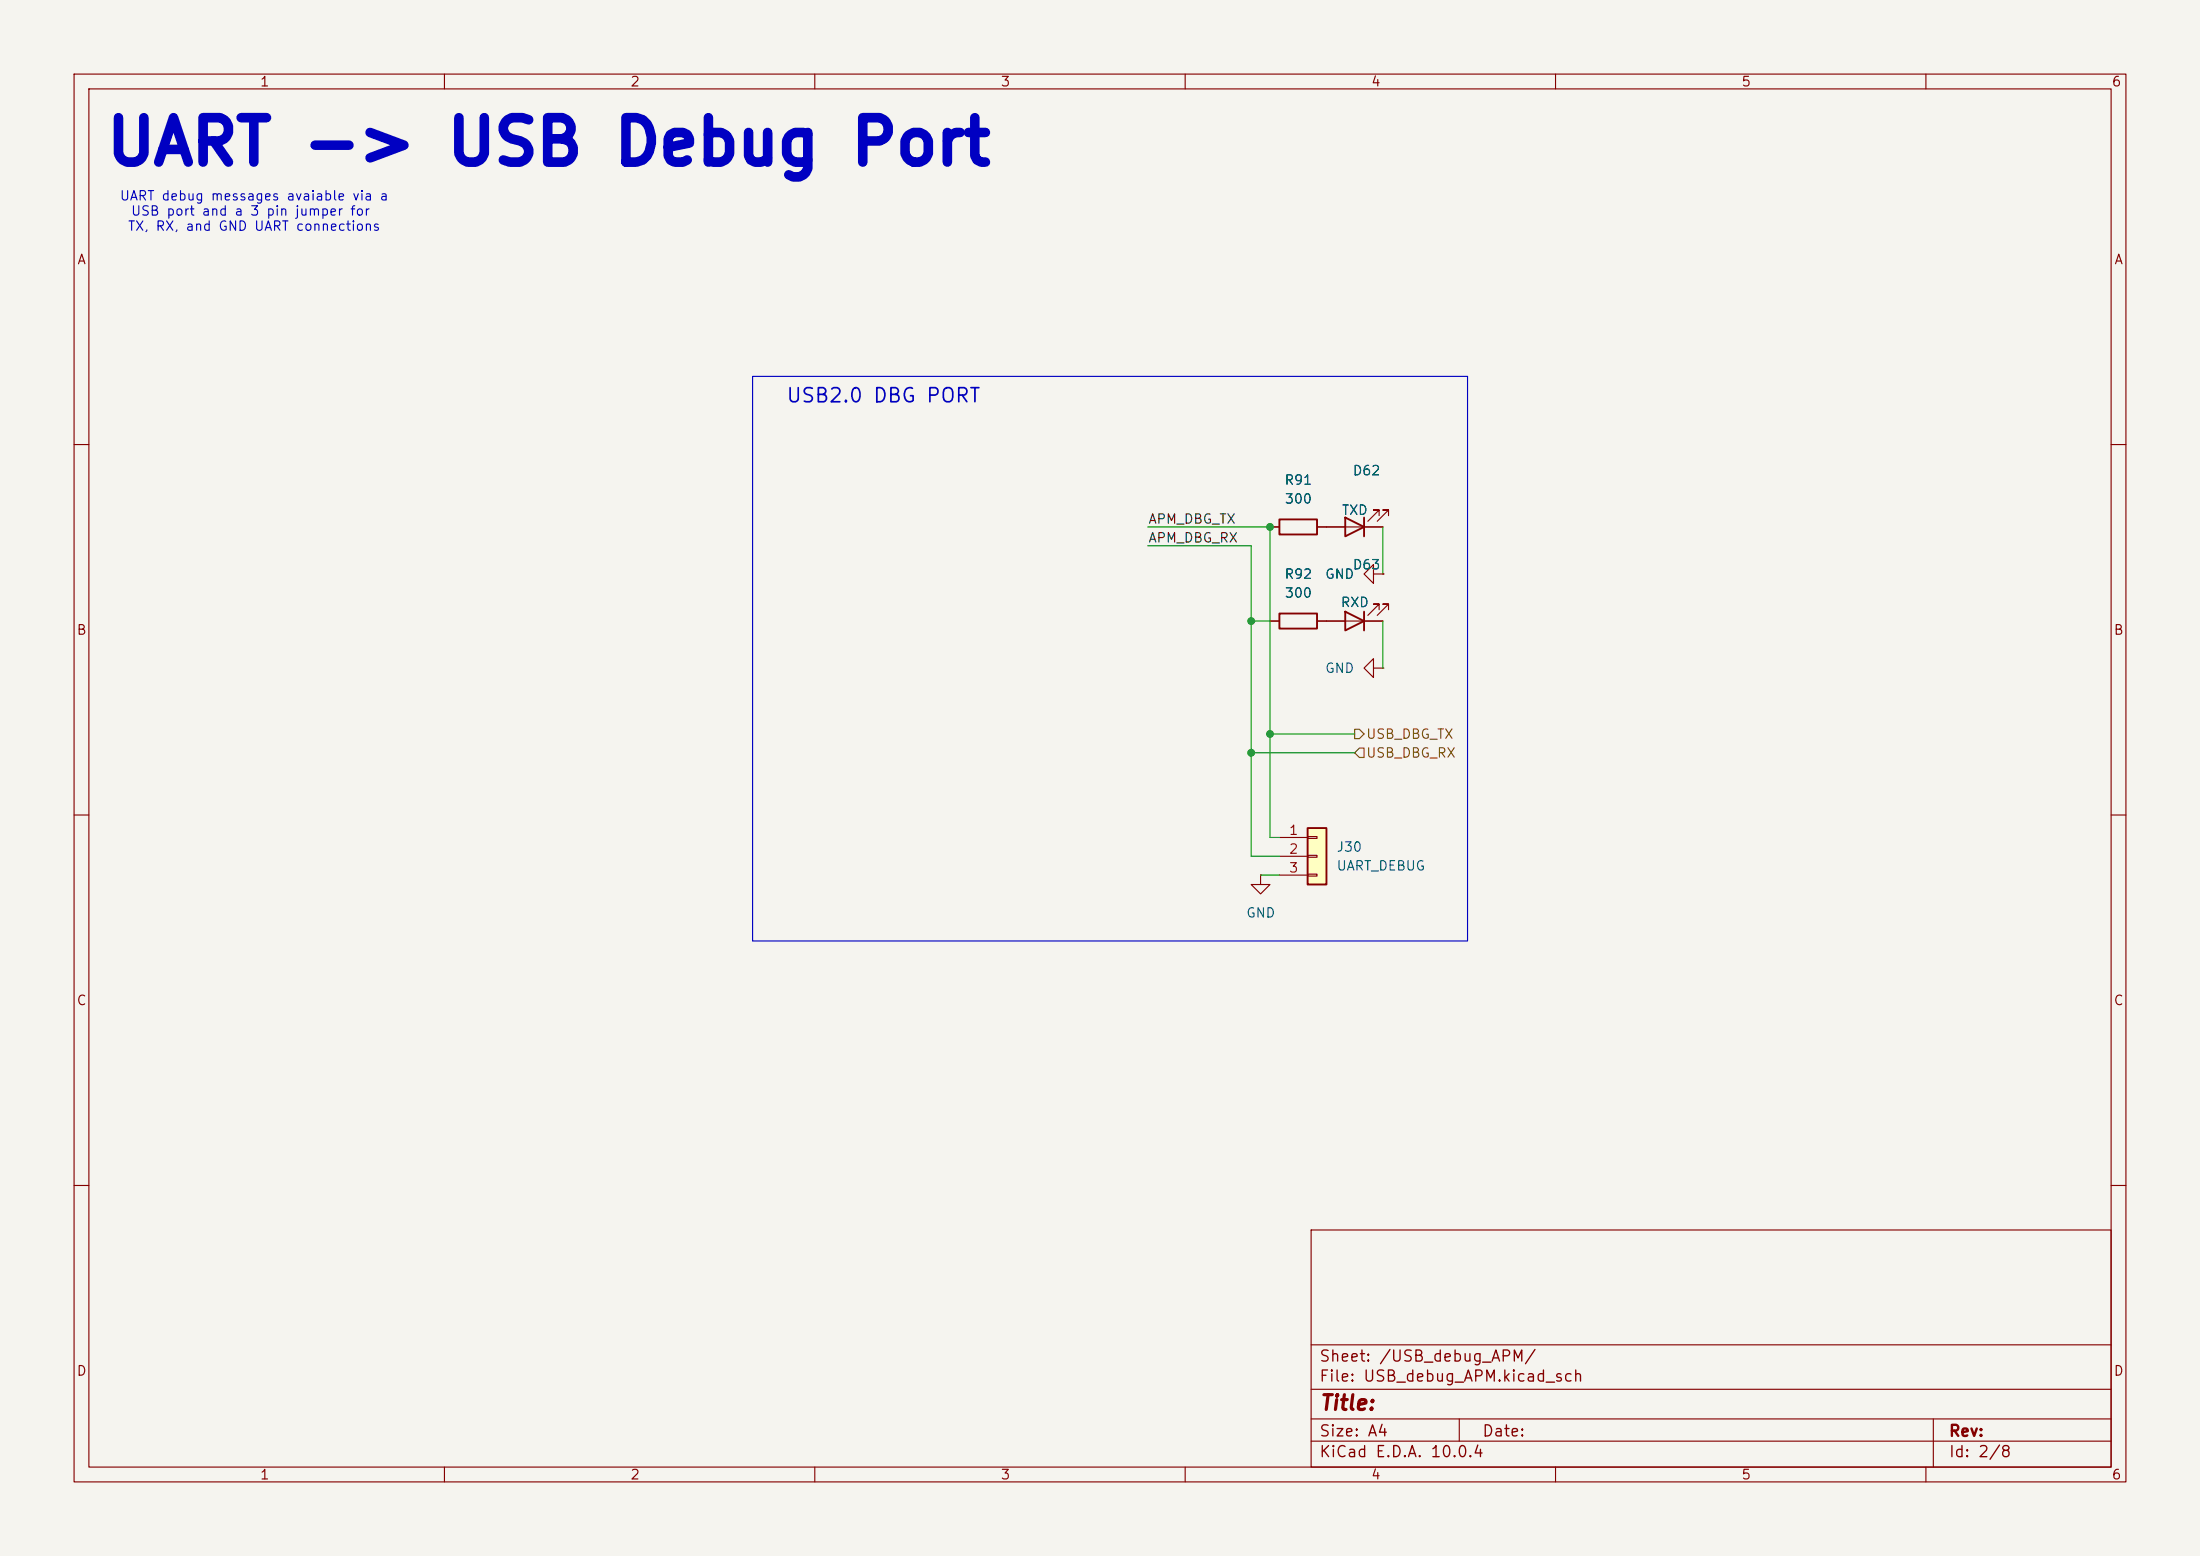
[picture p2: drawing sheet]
(kicad_sch
 (version 20260306)
 (generator "eeschema")
 (generator_version "10.0")
 (paper "A4")
 (lib_symbols
  (symbol "Connector_Generic:Conn_01x03"
   (pin_names
    (offset 1.016) (hide yes)) (exclude_from_sim no) (in_bom yes) (on_board yes)
   (in_pos_files yes)
   (duplicate_pin_numbers_are_jumpers no)
   (property "Reference" "J" (at 0 5.08 0) (show_name no) (do_not_autoplace no) (effects (font (size 1.27 1.27))))
   (property "Value" "Conn_01x03" (at 0 -5.08 0) (show_name no) (do_not_autoplace no) (effects (font (size 1.27 1.27))))
   (property "Footprint" "" (at 0 0 0) (show_name no) (do_not_autoplace no) (hide yes) (effects (font (size 1.27 1.27))))
   (property "Datasheet" "" (at 0 0 0) (show_name no) (do_not_autoplace no) (hide yes) (effects (font (size 1.27 1.27))))
   (property "Description" "Generic connector, single row, 01x03, script generated (kicad-library-utils/schlib/autogen/connector/)" (at 0 0 0) (show_name no) (do_not_autoplace no) (hide yes) (effects (font (size 1.27 1.27))))
   (symbol "Conn_01x03_1_1"
    (rectangle (start -1.27 3.81) (end 1.27 -3.81) (stroke (width 0.254) (type default)) (fill (type background)))
    (rectangle (start -1.27 2.667) (end 0 2.413) (stroke (width 0.1524) (type default)) (fill (type none)))
    (rectangle (start -1.27 0.127) (end 0 -0.127) (stroke (width 0.1524) (type default)) (fill (type none)))
    (rectangle (start -1.27 -2.413) (end 0 -2.667) (stroke (width 0.1524) (type default)) (fill (type none)))
    (pin passive line (at -5.08 2.54 0) (length 3.81) (name "Pin_1" (effects (font (size 1.27 1.27)))) (number "1" (effects (font (size 1.27 1.27)))))
    (pin passive line (at -5.08 0 0) (length 3.81) (name "Pin_2" (effects (font (size 1.27 1.27)))) (number "2" (effects (font (size 1.27 1.27)))))
    (pin passive line (at -5.08 -2.54 0) (length 3.81) (name "Pin_3" (effects (font (size 1.27 1.27)))) (number "3" (effects (font (size 1.27 1.27))))))
   (embedded_fonts no))
  (symbol "Device:LED"
   (pin_numbers (hide yes))
   (pin_names
    (offset 1.016) (hide yes)) (exclude_from_sim no) (in_bom yes) (on_board yes)
   (in_pos_files yes)
   (duplicate_pin_numbers_are_jumpers no)
   (property "Reference" "D" (at 0 2.54 0) (show_name no) (do_not_autoplace no) (effects (font (size 1.27 1.27))))
   (property "Value" "LED" (at 0 -2.54 0) (show_name no) (do_not_autoplace no) (effects (font (size 1.27 1.27))))
   (property "Footprint" "" (at 0 0 0) (show_name no) (do_not_autoplace no) (hide yes) (effects (font (size 1.27 1.27))))
   (property "Datasheet" "" (at 0 0 0) (show_name no) (do_not_autoplace no) (hide yes) (effects (font (size 1.27 1.27))))
   (property "Description" "Light emitting diode" (at 0 0 0) (show_name no) (do_not_autoplace no) (hide yes) (effects (font (size 1.27 1.27))))
   (property "Sim.Pins" "1=K 2=A" (at 0 0 0) (show_name no) (do_not_autoplace no) (hide yes) (effects (font (size 1.27 1.27))))
   (symbol "LED_0_1"
    (polyline (pts (xy -3.048 -0.762) (xy -4.572 -2.286) (xy -3.81 -2.286) (xy -4.572 -2.286) (xy -4.572 -1.524)) (stroke (width 0) (type default)) (fill (type none)))
    (polyline (pts (xy -1.778 -0.762) (xy -3.302 -2.286) (xy -2.54 -2.286) (xy -3.302 -2.286) (xy -3.302 -1.524)) (stroke (width 0) (type default)) (fill (type none)))
    (polyline (pts (xy -1.27 0) (xy 1.27 0)) (stroke (width 0) (type default)) (fill (type none)))
    (polyline (pts (xy -1.27 -1.27) (xy -1.27 1.27)) (stroke (width 0.254) (type default)) (fill (type none)))
    (polyline (pts (xy 1.27 -1.27) (xy 1.27 1.27) (xy -1.27 0) (xy 1.27 -1.27)) (stroke (width 0.254) (type default)) (fill (type none))))
   (symbol "LED_1_1"
    (pin passive line (at -3.81 0 0) (length 2.54) (name "K" (effects (font (size 1.27 1.27)))) (number "1" (effects (font (size 1.27 1.27)))))
    (pin passive line (at 3.81 0 180) (length 2.54) (name "A" (effects (font (size 1.27 1.27)))) (number "2" (effects (font (size 1.27 1.27))))))
   (embedded_fonts no))
  (symbol "Device:R"
   (pin_numbers (hide yes))
   (pin_names
    (offset 0)) (exclude_from_sim no) (in_bom yes) (on_board yes)
   (in_pos_files yes)
   (duplicate_pin_numbers_are_jumpers no)
   (property "Reference" "R" (at 2.032 0 90) (show_name no) (do_not_autoplace no) (effects (font (size 1.27 1.27))))
   (property "Value" "R" (at 0 0 90) (show_name no) (do_not_autoplace no) (effects (font (size 1.27 1.27))))
   (property "Footprint" "" (at -1.778 0 90) (show_name no) (do_not_autoplace no) (hide yes) (effects (font (size 1.27 1.27))))
   (property "Datasheet" "" (at 0 0 0) (show_name no) (do_not_autoplace no) (hide yes) (effects (font (size 1.27 1.27))))
   (property "Description" "Resistor" (at 0 0 0) (show_name no) (do_not_autoplace no) (hide yes) (effects (font (size 1.27 1.27))))
   (symbol "R_0_1"
    (rectangle (start -1.016 -2.54) (end 1.016 2.54) (stroke (width 0.254) (type default)) (fill (type none))))
   (symbol "R_1_1"
    (pin passive line (at 0 3.81 270) (length 1.27) (name "" (effects (font (size 1.27 1.27)))) (number "1" (effects (font (size 1.27 1.27)))))
    (pin passive line (at 0 -3.81 90) (length 1.27) (name "" (effects (font (size 1.27 1.27)))) (number "2" (effects (font (size 1.27 1.27))))))
   (embedded_fonts no))
  (symbol "power:GND"
   (power global)
   (pin_numbers (hide yes))
   (pin_names
    (offset 0) (hide yes)) (exclude_from_sim no) (in_bom yes) (on_board yes)
   (in_pos_files yes)
   (duplicate_pin_numbers_are_jumpers no)
   (property "Reference" "#PWR" (at 0 -6.35 0) (show_name no) (do_not_autoplace no) (hide yes) (effects (font (size 1.27 1.27))))
   (property "Value" "GND" (at 0 -3.81 0) (show_name no) (do_not_autoplace no) (effects (font (size 1.27 1.27))))
   (property "Footprint" "" (at 0 0 0) (show_name no) (do_not_autoplace no) (hide yes) (effects (font (size 1.27 1.27))))
   (property "Datasheet" "" (at 0 0 0) (show_name no) (do_not_autoplace no) (hide yes) (effects (font (size 1.27 1.27))))
   (property "Description" "Power symbol creates a global label with name \"GND\" , ground" (at 0 0 0) (show_name no) (do_not_autoplace no) (hide yes) (effects (font (size 1.27 1.27))))
   (symbol "GND_0_1"
    (polyline (pts (xy 0 0) (xy 0 -1.27) (xy 1.27 -1.27) (xy 0 -2.54) (xy -1.27 -1.27) (xy 0 -1.27)) (stroke (width 0) (type default)) (fill (type none))))
   (symbol "GND_1_1"
    (pin power_in line (at 0 0 270) (length 0) (name "" (effects (font (size 1.27 1.27)))) (number "1" (effects (font (size 1.27 1.27))))))
   (embedded_fonts no)))
 (rectangle
  (start 101.6 50.8)
  (end 198.12 127)
  (stroke (width 0) (type default))
  (fill (type none)))
 (text "UART -> USB Debug Port"
  (exclude_from_sim no)
  (at 13.97 22.86 0)
  (effects (font (size 5.9944 5.9944) (thickness 1.1989)
    (bold yes)) (justify left bottom)))
 (text "USB2.0 DBG PORT"
  (exclude_from_sim no)
  (at 119.126 53.594 0)
  (effects (font (size 1.905 1.905))))
 (text "UART debug messages avaiable via a\nUSB port and a 3 pin jumper for \nTX, RX, and GND UART connections"
  (exclude_from_sim no)
  (at 34.29 28.702 0)
  (effects (font (size 1.27 1.27))))
 (junction
  (at 171.45 99.06)
  (diameter 0)
  (color 0 0 0 0))
 (junction
  (at 168.91 83.82)
  (diameter 0)
  (color 0 0 0 0))
 (junction
  (at 168.91 101.6)
  (diameter 0)
  (color 0 0 0 0))
 (junction
  (at 171.45 71.12)
  (diameter 0)
  (color 0 0 0 0))
 (wire
  (pts (xy 168.91 73.66) (xy 168.91 83.82))
  (stroke (width 0) (type default)))
 (wire
  (pts (xy 186.69 71.12) (xy 186.69 77.47))
  (stroke (width 0) (type default)))
 (wire
  (pts (xy 170.18 118.11) (xy 172.72 118.11))
  (stroke (width 0) (type default)))
 (wire
  (pts (xy 168.91 101.6) (xy 182.88 101.6))
  (stroke (width 0) (type default)))
 (wire
  (pts (xy 171.45 113.03) (xy 172.72 113.03))
  (stroke (width 0) (type default)))
 (wire
  (pts (xy 154.94 71.12) (xy 171.45 71.12))
  (stroke (width 0) (type default)))
 (wire
  (pts (xy 168.91 83.82) (xy 168.91 101.6))
  (stroke (width 0) (type default)))
 (wire
  (pts (xy 168.91 115.57) (xy 172.72 115.57))
  (stroke (width 0) (type default)))
 (wire
  (pts (xy 171.45 99.06) (xy 182.88 99.06))
  (stroke (width 0) (type default)))
 (wire
  (pts (xy 168.91 83.82) (xy 171.45 83.82))
  (stroke (width 0) (type default)))
 (wire
  (pts (xy 168.91 101.6) (xy 168.91 115.57))
  (stroke (width 0) (type default)))
 (wire
  (pts (xy 171.45 71.12) (xy 171.45 99.06))
  (stroke (width 0) (type default)))
 (wire
  (pts (xy 171.45 99.06) (xy 171.45 113.03))
  (stroke (width 0) (type default)))
 (wire
  (pts (xy 186.69 83.82) (xy 186.69 90.17))
  (stroke (width 0) (type default)))
 (wire
  (pts (xy 154.94 73.66) (xy 168.91 73.66))
  (stroke (width 0) (type default)))
 (label "APM_DBG_TX"
  (at 154.94 71.12 0)
  (effects (font (size 1.27 1.27)) (justify left bottom)))
 (label "APM_DBG_RX"
  (at 154.94 73.66 0)
  (effects (font (size 1.27 1.27)) (justify left bottom)))
 (hierarchical_label "USB_DBG_RX"
  (shape input)
  (at 182.88 101.6 0)
  (effects (font (size 1.27 1.27)) (justify left)))
 (hierarchical_label "USB_DBG_TX"
  (shape output)
  (at 182.88 99.06 0)
  (effects (font (size 1.27 1.27)) (justify left)))
 (symbol
  (lib_id "power:GND")
  (at 186.69 90.17 270)
  (mirror x)
  (unit 1)
  (body_style 1)
  (exclude_from_sim no)
  (in_bom yes)
  (on_board yes)
  (in_pos_files yes)
  (dnp no)
  (fields_autoplaced yes)
  (property "Reference" "#PWR0192" (at 180.34 90.17 0) (hide yes) (show_name no) (do_not_autoplace no) (effects (font (size 1.27 1.27))))
  (property "Value" "GND" (at 182.88 90.1699 90) (show_name no) (do_not_autoplace no) (effects (font (size 1.27 1.27)) (justify right)))
  (property "Footprint" "" (at 186.69 90.17 0) (hide yes) (show_name no) (do_not_autoplace no) (effects (font (size 1.27 1.27))))
  (property "Datasheet" "" (at 186.69 90.17 0) (hide yes) (show_name no) (do_not_autoplace no) (effects (font (size 1.27 1.27))))
  (property "Description" "Power symbol creates a global label with name \"GND\" , ground" (at 186.69 90.17 0) (hide yes) (show_name no) (do_not_autoplace no) (effects (font (size 1.27 1.27))))
  (pin "1"))
 (symbol
  (lib_id "Device:R")
  (at 175.26 71.12 90)
  (unit 1)
  (body_style 1)
  (exclude_from_sim no)
  (in_bom yes)
  (on_board yes)
  (in_pos_files yes)
  (dnp no)
  (fields_autoplaced yes)
  (property "Reference" "R91" (at 175.26 64.77 90) (show_name no) (do_not_autoplace no) (effects (font (size 1.27 1.27))))
  (property "Value" "300" (at 175.26 67.31 90) (show_name no) (do_not_autoplace no) (effects (font (size 1.27 1.27))))
  (property "Footprint" "Resistor_SMD:R_0201_0603Metric" (at 175.26 72.898 90) (hide yes) (show_name no) (do_not_autoplace no) (effects (font (size 1.27 1.27))))
  (property "Datasheet" "" (at 175.26 71.12 0) (hide yes) (show_name no) (do_not_autoplace no) (effects (font (size 1.27 1.27))))
  (property "Description" "Resistor" (at 175.26 71.12 0) (hide yes) (show_name no) (do_not_autoplace no) (effects (font (size 1.27 1.27))))
  (property "DigiKey_Part_Number" "311-10.0KCRCT-ND" (at 175.26 71.12 0) (hide yes) (show_name no) (do_not_autoplace no) (effects (font (size 1.27 1.27))))
  (property "Price" "0.0129" (at 175.26 71.12 0) (hide yes) (show_name no) (do_not_autoplace no) (effects (font (size 1.27 1.27))))
  (pin "2")
  (pin "1"))
 (symbol
  (lib_id "power:GND")
  (at 170.18 118.11 0)
  (unit 1)
  (body_style 1)
  (exclude_from_sim no)
  (in_bom yes)
  (on_board yes)
  (in_pos_files yes)
  (dnp no)
  (fields_autoplaced yes)
  (property "Reference" "#PWR0190" (at 170.18 124.46 0) (hide yes) (show_name no) (do_not_autoplace no) (effects (font (size 1.27 1.27))))
  (property "Value" "GND" (at 170.18 123.19 0) (show_name no) (do_not_autoplace no) (effects (font (size 1.27 1.27))))
  (property "Footprint" "" (at 170.18 118.11 0) (hide yes) (show_name no) (do_not_autoplace no) (effects (font (size 1.27 1.27))))
  (property "Datasheet" "" (at 170.18 118.11 0) (hide yes) (show_name no) (do_not_autoplace no) (effects (font (size 1.27 1.27))))
  (property "Description" "Power symbol creates a global label with name \"GND\" , ground" (at 170.18 118.11 0) (hide yes) (show_name no) (do_not_autoplace no) (effects (font (size 1.27 1.27))))
  (pin "1"))
 (symbol
  (lib_id "power:GND")
  (at 186.69 77.47 270)
  (mirror x)
  (unit 1)
  (body_style 1)
  (exclude_from_sim no)
  (in_bom yes)
  (on_board yes)
  (in_pos_files yes)
  (dnp no)
  (fields_autoplaced yes)
  (property "Reference" "#PWR0191" (at 180.34 77.47 0) (hide yes) (show_name no) (do_not_autoplace no) (effects (font (size 1.27 1.27))))
  (property "Value" "GND" (at 182.88 77.4699 90) (show_name no) (do_not_autoplace no) (effects (font (size 1.27 1.27)) (justify right)))
  (property "Footprint" "" (at 186.69 77.47 0) (hide yes) (show_name no) (do_not_autoplace no) (effects (font (size 1.27 1.27))))
  (property "Datasheet" "" (at 186.69 77.47 0) (hide yes) (show_name no) (do_not_autoplace no) (effects (font (size 1.27 1.27))))
  (property "Description" "Power symbol creates a global label with name \"GND\" , ground" (at 186.69 77.47 0) (hide yes) (show_name no) (do_not_autoplace no) (effects (font (size 1.27 1.27))))
  (pin "1"))
 (symbol
  (lib_id "Device:R")
  (at 175.26 83.82 90)
  (unit 1)
  (body_style 1)
  (exclude_from_sim no)
  (in_bom yes)
  (on_board yes)
  (in_pos_files yes)
  (dnp no)
  (fields_autoplaced yes)
  (property "Reference" "R92" (at 175.26 77.47 90) (show_name no) (do_not_autoplace no) (effects (font (size 1.27 1.27))))
  (property "Value" "300" (at 175.26 80.01 90) (show_name no) (do_not_autoplace no) (effects (font (size 1.27 1.27))))
  (property "Footprint" "Resistor_SMD:R_0201_0603Metric" (at 175.26 85.598 90) (hide yes) (show_name no) (do_not_autoplace no) (effects (font (size 1.27 1.27))))
  (property "Datasheet" "" (at 175.26 83.82 0) (hide yes) (show_name no) (do_not_autoplace no) (effects (font (size 1.27 1.27))))
  (property "Description" "Resistor" (at 175.26 83.82 0) (hide yes) (show_name no) (do_not_autoplace no) (effects (font (size 1.27 1.27))))
  (property "DigiKey_Part_Number" "311-10.0KCRCT-ND" (at 175.26 83.82 0) (hide yes) (show_name no) (do_not_autoplace no) (effects (font (size 1.27 1.27))))
  (property "Price" "0.0129" (at 175.26 83.82 0) (hide yes) (show_name no) (do_not_autoplace no) (effects (font (size 1.27 1.27))))
  (pin "2")
  (pin "1"))
 (symbol
  (lib_id "Connector_Generic:Conn_01x03")
  (at 177.8 115.57 0)
  (unit 1)
  (body_style 1)
  (exclude_from_sim no)
  (in_bom yes)
  (on_board yes)
  (in_pos_files yes)
  (dnp no)
  (fields_autoplaced yes)
  (property "Reference" "J30" (at 180.34 114.2999 0) (show_name no) (do_not_autoplace no) (effects (font (size 1.27 1.27)) (justify left)))
  (property "Value" "UART_DEBUG" (at 180.34 116.8399 0) (show_name no) (do_not_autoplace no) (effects (font (size 1.27 1.27)) (justify left)))
  (property "Footprint" "Connector_PinHeader_2.54mm:PinHeader_1x03_P2.54mm_Vertical_SMD_Pin1Left" (at 177.8 115.57 0) (hide yes) (show_name no) (do_not_autoplace no) (effects (font (size 1.27 1.27))))
  (property "Datasheet" "" (at 177.8 115.57 0) (hide yes) (show_name no) (do_not_autoplace no) (effects (font (size 1.27 1.27))))
  (property "Description" "Generic connector, single row, 01x03, script generated (kicad-library-utils/schlib/autogen/connector/)" (at 177.8 115.57 0) (hide yes) (show_name no) (do_not_autoplace no) (effects (font (size 1.27 1.27))))
  (pin "2")
  (pin "3")
  (pin "1"))
 (symbol
  (lib_id "Device:LED")
  (at 182.88 83.82 180)
  (unit 1)
  (body_style 1)
  (exclude_from_sim no)
  (in_bom yes)
  (on_board yes)
  (in_pos_files yes)
  (dnp no)
  (property "Reference" "D63" (at 184.4675 76.2 0) (show_name no) (do_not_autoplace no) (effects (font (size 1.27 1.27))))
  (property "Value" "RXD" (at 182.88 81.28 0) (show_name no) (do_not_autoplace no) (effects (font (size 1.27 1.27))))
  (property "Footprint" "LED_SMD:LED_0603_1608Metric" (at 182.88 83.82 0) (hide yes) (show_name no) (do_not_autoplace no) (effects (font (size 1.27 1.27))))
  (property "Datasheet" "" (at 182.88 83.82 0) (hide yes) (show_name no) (do_not_autoplace no) (effects (font (size 1.27 1.27))))
  (property "Description" "Light emitting diode" (at 182.88 83.82 0) (hide yes) (show_name no) (do_not_autoplace no) (effects (font (size 1.27 1.27))))
  (property "Sim.Pins" "1=K 2=A" (at 182.88 83.82 0) (hide yes) (show_name no) (do_not_autoplace no) (effects (font (size 1.27 1.27))))
  (pin "1")
  (pin "2"))
 (symbol
  (lib_id "Device:LED")
  (at 182.88 71.12 180)
  (unit 1)
  (body_style 1)
  (exclude_from_sim no)
  (in_bom yes)
  (on_board yes)
  (in_pos_files yes)
  (dnp no)
  (property "Reference" "D62" (at 184.4675 63.5 0) (show_name no) (do_not_autoplace no) (effects (font (size 1.27 1.27))))
  (property "Value" "TXD" (at 182.88 68.834 0) (show_name no) (do_not_autoplace no) (effects (font (size 1.27 1.27))))
  (property "Footprint" "LED_SMD:LED_0603_1608Metric" (at 182.88 71.12 0) (hide yes) (show_name no) (do_not_autoplace no) (effects (font (size 1.27 1.27))))
  (property "Datasheet" "" (at 182.88 71.12 0) (hide yes) (show_name no) (do_not_autoplace no) (effects (font (size 1.27 1.27))))
  (property "Description" "Light emitting diode" (at 182.88 71.12 0) (hide yes) (show_name no) (do_not_autoplace no) (effects (font (size 1.27 1.27))))
  (property "Sim.Pins" "1=K 2=A" (at 182.88 71.12 0) (hide yes) (show_name no) (do_not_autoplace no) (effects (font (size 1.27 1.27))))
  (pin "1")
  (pin "2")))
